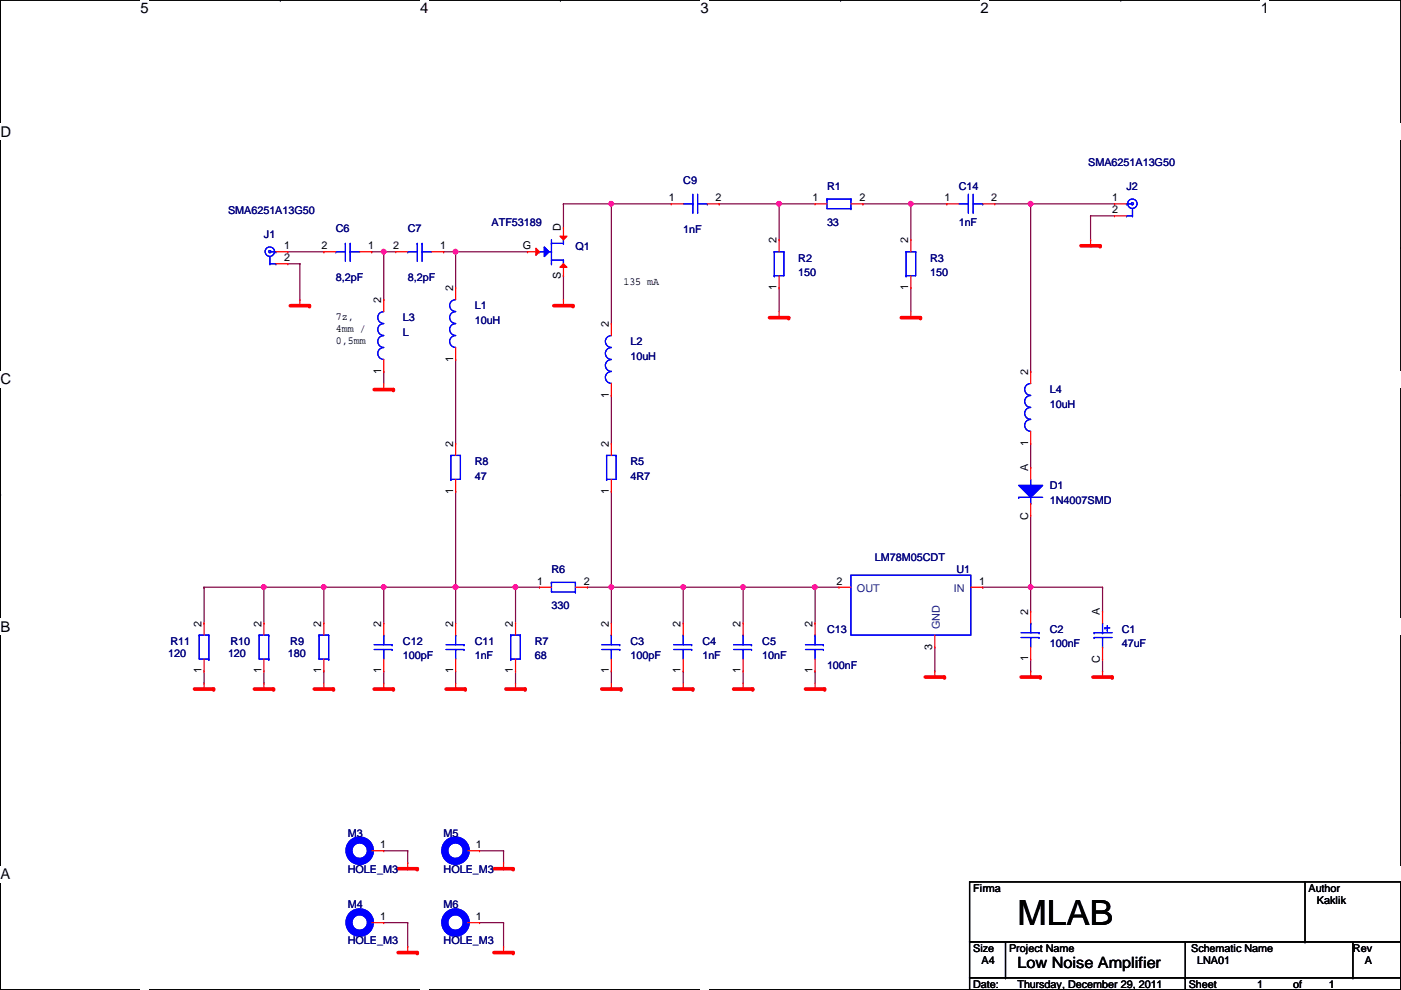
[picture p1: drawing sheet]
# OrCAD Capture schematic LNA.DSN
size A4; title: Low Noise Amplifier; rev: A; note: LNA01

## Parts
C1  47uF  [ELYTC]
C2  100nF  [C0805]
C3  100pF  [C0805]
C4  1nF  [C0805]
C5  10nF  [C0805]
C6  8,2pF  [C0805]
C7  8,2pF  [C0805]
C9  1nF  [C0805]
C11  1nF  [C0805]
C12  100pF  [C0805]
C13  100nF  [C0805]
C14  1nF  [C0805]
D1  1N4007SMD  [SMA]
J1  SMA6251A13G50  [SMA6251A13G50]
J2  SMA6251A13G50  [SMA6251A13G50]
L1  10uH  [L1210]
L2  10uH  [L1210]
L3  L  [L0805]
L4  10uH  [L1210]
M3  HOLE_M3  [HOLE_M3]
M4  HOLE_M3  [HOLE_M3]
M5  HOLE_M3  [HOLE_M3]
M6  HOLE_M3  [HOLE_M3]
Q1  ATF53189  [SOT89]
R1  33  [R0805]
R2  150  [R0805]
R3  150  [R0805]
R5  4R7  [R1206]
R6  330  [R0805]
R7  68  [R0805]
R8  47  [R0805]
R9  180  [R0805]
R10  120  [R0805]
R11  120  [R0805]
U1  LM78M05CDT  [TO252]

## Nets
GND: C1.C C2.1 C3.1 C4.1 C5.1 C11.1 C12.1 C13.1 J1.2 J2.2 L3.1 M3.1(PIN) M4.1(PIN) M5.1(PIN) M6.1(PIN) Q1.S R2.1 R3.1 R7.1 R9.1 R10.1 R11.1 U1.3(GND)
N00332: C7.1 L1.2 Q1.G
N00366: C6.1 C7.2 L3.2
N00388: C9.1 L2.2 Q1.D
N00402: C9.2 R1.1 R2.2
N00416: C14.1 R1.2 R3.2
N00513: C1.A C2.2 D1.C U1.1(IN)
N00540: C3.2 C4.2 C5.2 C13.2 R5.1 R6.2 U1.2(OUT)
N57216: C6.2 J1.1
N57683: C11.2 C12.2 R6.1 R7.2 R8.1 R9.2 R10.2 R11.2
N57703: L1.1 R8.2
N58026: L2.1 R5.2
N58568: C14.2 J2.1 L4.2
N59123: D1.A L4.1

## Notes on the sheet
- 135 mA
- 7z,
  4mm /
  0,5mm
